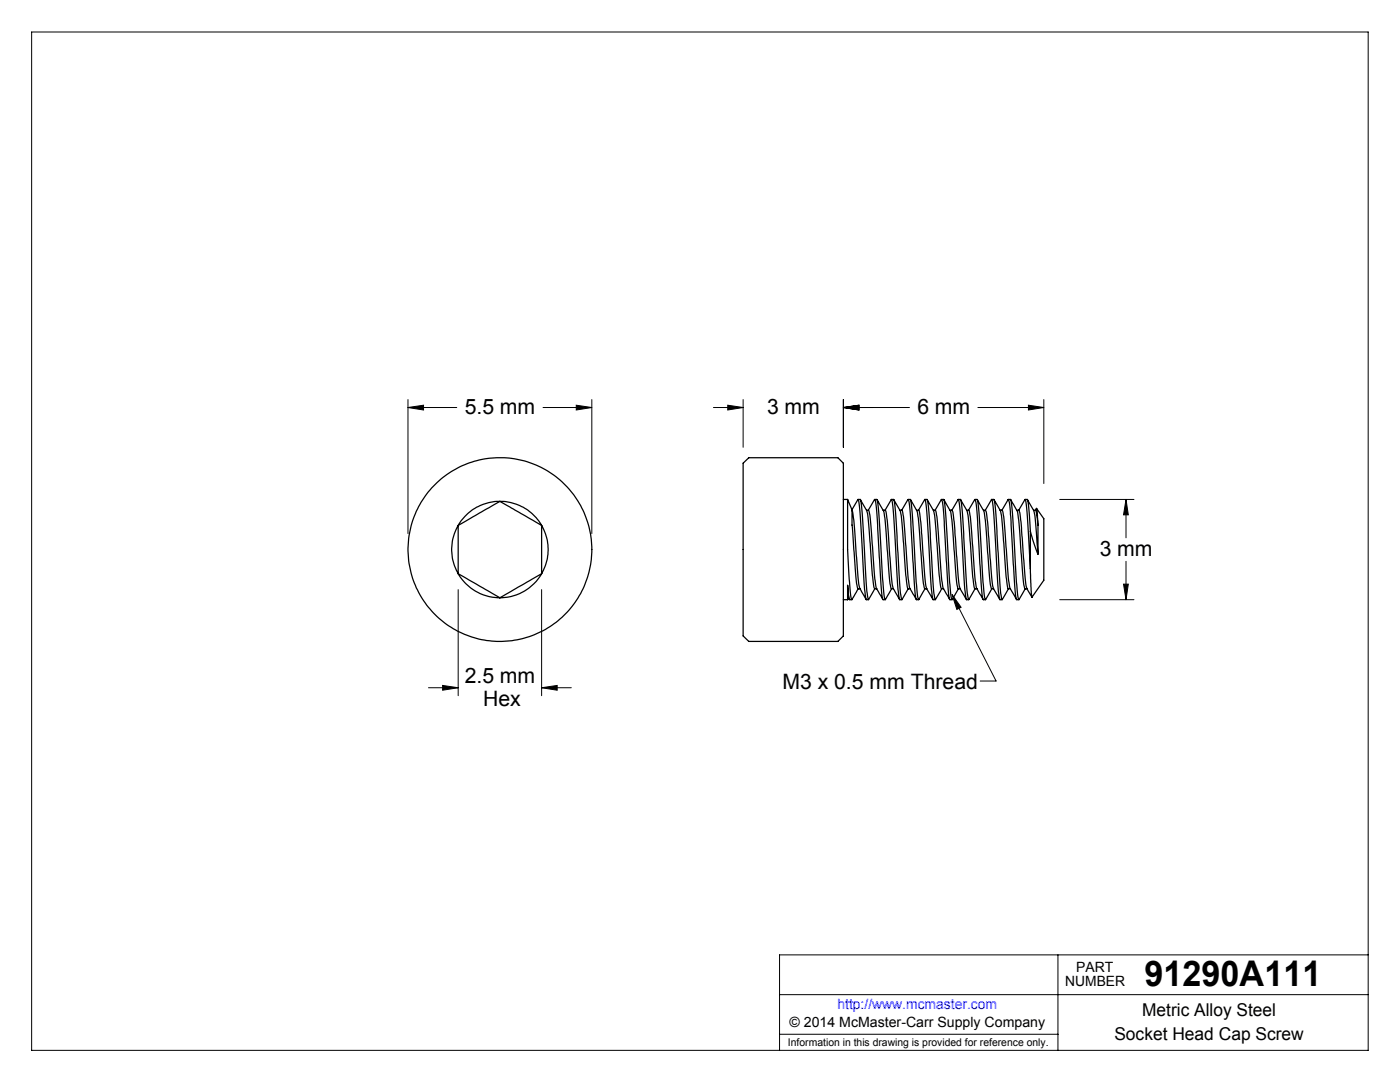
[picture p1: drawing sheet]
<svg xmlns="http://www.w3.org/2000/svg" width="279mm" height="216mm" viewBox="0 0 279 216" stroke-linecap="round" stroke-linejoin="round" font-family="sans-serif">
<g fill="none" stroke="#000" stroke-width=".2">
<path d="M6.3 6.4h266.7v203.2h-266.7zM81.4 79.7v26.8M118.1 79.7v26.8M148.3 79.7v9.6M168.3 79.7v9.6M208.3 79.7v16.8M81.4 81.3l3.1-.4v.9zM81.4 81.3h9.8M108.4 81.3h9.7M115 80.9l3.1 .4-3.1 .5zM142.4 81.3h5.9M145.2 80.9l3.1 .4-3.1 .5z"/>
<path d="M168.3 81.3l3.1-.4v.9zM168.3 81.3h13.2M195.2 81.3h13.1M205.2 80.9l3.1 .4-3.1 .5zM211.5 99.7h14.8M224.7 99.7l.5 3h-1zM224.7 99.7v7.6M91.4 117.7v21.1M108.1 117.7v21.1M190 118.6l1.8 2.6-.8 .4zM190 118.6l8.8 17.3h-3.2M211.5 119.7h14.8"/>
<path d="M224.2 116.6h1l-.5 3.1zM224.7 112v7.7M85.5 137.2h5.9M88.3 136.8l3.1 .4-3.1 .5zM108.1 137.2l3.1-.4v.9zM108.1 137.2h5.9M155.6 198.5h117.4M211.1 190.5v19.1M273 190.5h-117.4v19.1M155.6 206.4h55.5"/>
</g>
<g fill="#000">
<path d="M190 118.6l1.8 2.6-.8 .4z"/>
<path d="M81.4 81.3l3.1-.4v.9zM115 80.9l3.1 .4-3.1 .5zM88.3 136.8l3.1 .4-3.1 .5zM108.1 137.2l3.1-.4v.9zM145.2 80.9l3.1 .4-3.1 .5zM168.3 81.3l3.1-.4v.9zM168.3 81.3l3.1-.4v.9zM205.2 80.9l3.1 .4-3.1 .5zM224.2 116.6h1l-.5 3.1zM224.7 99.7l.5 3h-1z"/>
</g>
<g fill="none" stroke="#000" stroke-width=".25">
<path d="M148.3 92.4l1.1-1.1h17.8l1.1 1.1v34.5l-1.1 1.1h-17.8l-1.1-1.1zM168.3 99.7h.9M169.2 99.7v9.9l.2 4.2a25 25 0 0 0 .6 5.9l1.3-2.2M169.2 99.7l.8 2.2M171.2 99.7h.5a100.1 100.1 0 0 1 1 13.4v.7a23.3 23.3 0 0 0 .6 5.9l1.3-2.2M171.7 99.7l1.3 2.2 .1 .6 .9 10.4a15.6 15.6 0 0 0 .6 4.6M174.6 99.7h.4a100.1 100.1 0 0 1 1 13.4v.7a25 25 0 0 0 .7 5.9l1.2-2.2M175 99.7l1.3 2.2a91.5 91.5 0 0 1 1 11.5l.3 3.1 .3 1M177.9 99.7h.4a57.9 57.9 0 0 1 .8 9.9l.3 4.2a23.3 23.3 0 0 0 .6 5.9l1.3-2.2M178.4 99.7l1.2 2.2 .2 .9 .8 10.1a15.6 15.6 0 0 0 .7 4.6M181.3 99.7h.3a100.1 100.1 0 0 1 1.1 13.4v.7a25 25 0 0 0 .6 5.9l.1-.1M181.7 99.7l1.3 2.2a91.5 91.5 0 0 1 1 11.5l.4 3.8 .1 .3h.5"/>
<path d="M184.6 99.7h.4a48.4 48.4 0 0 1 .8 9.3l.3 4.8a23.3 23.3 0 0 0 .6 5.9l1.2-2.2M185 99.7l1.3 2.2 .2 .9 .8 10.1a15.6 15.6 0 0 0 .6 4.6M187.9 99.7h.4a100.1 100.1 0 0 1 1 13.4l.1 .7a25 25 0 0 0 .6 5.9l1.3-2.2M188.4 99.7l1.4 2.6 .8 10a18.6 18.6 0 0 0 .6 5.2h.4M191.2 99.7h.5a48.4 48.4 0 0 1 .7 9.3l.3 4.8a23.3 23.3 0 0 0 .6 5.9l.1-.1M191.7 99.7l1.3 2.2 .2 .9 .8 10.1a15.6 15.6 0 0 0 .6 4.6M194.6 99.7h.4a100.1 100.1 0 0 1 1 13.4v.7a25 25 0 0 0 .7 5.9l1.2-2.2M195.1 99.7l1.3 2.6 .9 10a18.6 18.6 0 0 0 .6 5.2M197.9 99.7h.4a45.2 45.2 0 0 1 .8 8.7l.3 5.4a23.3 23.3 0 0 0 .6 5.9l1.3-2.2M198.4 99.7l1.2 2.2 .2 .9 1 12.4 .4 2.2 .4 .1M201.2 99.7h.4a100.1 100.1 0 0 1 1.1 13.4v.7a25 25 0 0 0 .6 5.9l.1-.1M201.7 99.7l1.4 2.6 .8 10a18.6 18.6 0 0 0 .7 5.2h.4"/>
<path d="M204.6 99.7h.4a28.3 28.3 0 0 1 .6 6.3M205 99.7l1.3 2.2 .2 .9 .7 7.8M91.4 114.5l8.4 4.8M91.4 114.5a9.6 9.6 0 0 0 8.4 4.8M91.4 104.8v9.7M91.4 104.8a9.5 9.5 0 0 0 0 9.7M99.8 100a9.4 9.4 0 0 1 8.3 4.8M99.8 100l8.3 4.8M99.8 100a9.4 9.4 0 0 0-8.4 4.8M99.8 100l-8.4 4.8M108.1 114.5a9.6 9.6 0 0 1-8.3 4.8M108.1 114.5l-8.3 4.8"/>
<path d="M108.1 104.8v9.7M108.1 104.8a9.5 9.5 0 0 1 0 9.7M168.3 119.7h.9M169.2 116.8l.1 2.2 .2 .6M169.2 116.8l.3 2.8 .5 .1M169.2 116.8v2.9M169.3 119.2l-.1 .5M170 101.7l1.2-2a13.5 13.5 0 0 1 .6 4.5l.5 8.9a32.7 32.7 0 0 0 .6 6.6M170 101.9l.4 1.9 .7 9.1a12.3 12.3 0 0 0 .7 4.9l1.1 1.8M170 101.9v2.9l.6 7.5a18.6 18.6 0 0 0 .6 5.2h.4M172.9 119.7h.4M172.9 101.8h.4a38.3 38.3 0 0 1 .9 7.8l.2 3.3a14.5 14.5 0 0 0 .7 4.9l1.1 1.8"/>
<path d="M173.3 101.8l1.3-2.1a24.8 24.8 0 0 1 .6 6.8l.4 7.3a23.3 23.3 0 0 0 .6 5.9h.5M174.6 117.5h.4M176.3 101.8l.4 .1 .4 1.9 .6 9.1a12.3 12.3 0 0 0 .8 4.9l1 1.8M176.6 101.8l1.3-2.1a13.5 13.5 0 0 1 .5 4.5l.5 8.9a32.7 32.7 0 0 0 .7 6.6h.4M177.9 117.5h.4M179.6 101.8h.4M180 101.8l1.2-2.1a22.7 22.7 0 0 1 .7 6.2l.4 7.9a23.3 23.3 0 0 0 .6 5.9h.4M180 101.8a38.3 38.3 0 0 1 .8 7.8l.2 3.3a14.5 14.5 0 0 0 .8 4.9l1.1 1.8M181.3 117.5h.3M183 101.8h.3a36.4 36.4 0 0 1 .8 7.3l.3 3.8a12.2 12.2 0 0 0 .8 5l1 1.7M183.3 101.8l1.2-2.1a13.5 13.5 0 0 1 .6 4.5l.5 8.9a32.7 32.7 0 0 0 .6 6.6h.5M184.6 117.5l-1.2 2.1"/>
<path d="M186.3 101.8h.4a38.3 38.3 0 0 1 .8 7.8l.2 2.7a21 21 0 0 0 .6 5.1l1.2 2.2M186.6 101.8l1.3-2.1a22.7 22.7 0 0 1 .6 6.2l.5 7.9a23.3 23.3 0 0 0 .6 5.9h.4M187.9 117.5h.4M189.6 101.8h.4M190 101.8l1.2-2.1a13.5 13.5 0 0 1 .6 4.5l.5 8.9a32.7 32.7 0 0 0 .6 6.6M190 101.8a36.4 36.4 0 0 1 .8 7.3l.3 3.8a12.2 12.2 0 0 0 .8 5l1 1.7M192.9 119.7h.4M192.9 101.8h.4a38.3 38.3 0 0 1 .9 7.8l.1 2.7a21 21 0 0 0 .6 5.1l1.3 2.2M193.3 101.8l1.3-2.1a22.7 22.7 0 0 1 .6 6.2l.5 7.9a23.3 23.3 0 0 0 .6 5.9M194.6 117.5l-1.2 2.1M194.6 117.5h.4M196.3 119.7h.4"/>
<path d="M196.3 101.8h.4a36.4 36.4 0 0 1 .7 7.3l.3 3.8a12.2 12.2 0 0 0 .8 5l1 1.7M196.6 101.8l1.3-2.1a13.5 13.5 0 0 1 .5 4.5l.5 8.9a34.8 34.8 0 0 0 .6 6.5l.5 .1M197.9 117.5h.4M199.6 101.8h.4M200 101.8l1.3-2.1a32.6 32.6 0 0 1 .6 6.8l.4 7.3a23.3 23.3 0 0 0 .6 5.9h.4M200 101.8a38.3 38.3 0 0 1 .8 7.8l.2 2.7a21 21 0 0 0 .6 5.1l1.3 2.2M202.9 101.8h.4a36.4 36.4 0 0 1 .8 7.3l.3 3.8a12.2 12.2 0 0 0 .8 5l.8 1.3M203.3 101.8l1.2-2.1a13.5 13.5 0 0 1 .6 4.5l.5 9.3M204.6 117.5l-1.2 2.1M205.6 113.5l.4 5.7M205.6 106l1.6 4.6M205.6 106v7.5"/>
<path d="M206.3 101.8h.4l.1 .3 .4 2.7M206.8 101.5l.2 .4 .2 2.9M206.8 101.5l-.2 .3M206.9 101.5l1.4 2v12.3l-2.3 3.4M207.2 104.8v5.8"/>
<circle cx="99.8" cy="109.7" r="18.3"/>
</g>
<text font-size="7.1" x="228.4" y="196.8">91290A111</text>
<g font-size="4.2">
<text x="92.8" y="82.7">5.5 mm</text>
<text x="153.1" y="82.7">3 mm</text>
<text x="183.1" y="82.7">6 mm</text>
<text x="219.5" y="111">3 mm</text>
<text x="92.8" y="136.3">2.5 mm</text>
<text x="156.1" y="137.4">M3 x 0.5 mm Thread</text>
<text x="96.4" y="141">Hex</text>
</g>
<g font-size="3.5">
<text x="228" y="202.8">Metric Alloy Steel</text>
<text x="222.4" y="207.5">Socket Head Cap Screw</text>
</g>
<g font-size="2.8">
<text x="212.6" y="196.8">NUMBER</text>
<text x="214.8" y="194">PART</text>
<text x="157.6" y="204.9">© 2014 McMaster-Carr Supply Company</text>
</g>
<text font-size="2.8" fill="#00f" x="167.1" y="201.4">http://www.mcmaster.com</text>
<text font-size="2.1" x="157.3" y="208.6">Information in this drawing is provided for reference only.</text>
</svg>
